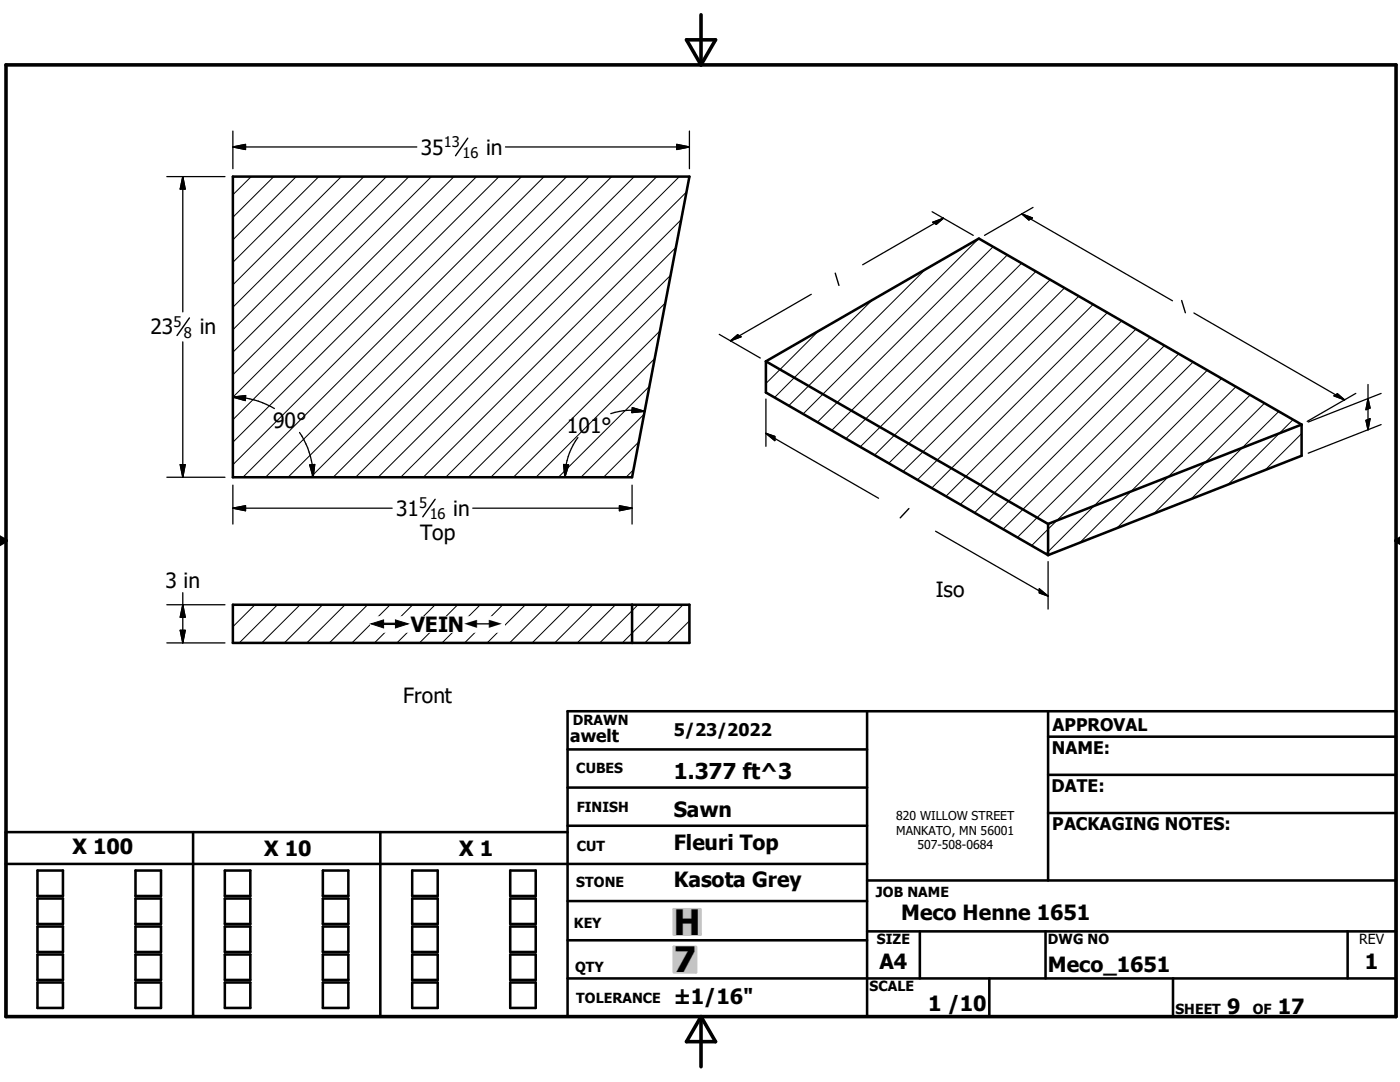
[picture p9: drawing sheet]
<svg xmlns="http://www.w3.org/2000/svg" width="279mm" height="216mm" viewBox="0 0 279 216" stroke-linecap="round" stroke-linejoin="round" font-family="sans-serif">
<g fill="none" stroke="#000" stroke-width=".51">
<path d="M46.5 35.2h91.1l-11.5 60h-79.6zM152.9 72.1l42.5-24.5 64.4 37.1M152.9 72.1v6.2l56.3 32.5M152.9 72.1l56.3 32.4M259.8 84.7v6.2l-50.6 19.9M259.8 84.7l-50.6 19.8M209.2 104.5v6.3M46.5 120.7h91.1v7.6h-91.1zM126.1 120.7v7.6M113.3 149.5h59.7M113.3 157.2h59.7M173 141.9v61"/>
<path d="M209.2 141.9v33.8M209.2 147h69.4M209.2 154.6h69.4M1.2 172.4h171.8M7.5 173.7h5.1v5.1h-5.1zM7.5 179.3h5.1v5.1h-5.1zM27 173.7h5.1v5.1h-5.1zM27 179.3h5.1v5.1h-5.1zM38.5 166v36.9M44.9 173.7h5.1v5.1h-5.1zM44.9 179.3h5.1v5.1h-5.1zM64.4 173.7h5.1v5.1h-5.1z"/>
<path d="M64.4 179.3h5.1v5.1h-5.1zM75.9 166v36.9M82.3 173.7h5.1v5.1h-5.1zM82.3 179.3h5.1v5.1h-5.1zM101.8 173.7h5.1v5.1h-5.1zM101.8 179.3h5.1v5.1h-5.1zM113.3 166h-112.1v36.9h277.4v-61h-165.3v61M113.3 179.8h59.7M113.3 164.8h59.7M173 175.7h105.6M209.2 162.2h69.4M7.5 184.9h5.1v5.1h-5.1z"/>
<path d="M7.5 190.5h5.1v5h-5.1zM7.5 196h5.1v5.1h-5.1zM27 190.5h5.1v5h-5.1zM27 196h5.1v5.1h-5.1zM27 184.9h5.1v5.1h-5.1zM44.9 190.5h5.1v5h-5.1zM44.9 196h5.1v5.1h-5.1zM44.9 184.9h5.1v5.1h-5.1zM64.4 190.5h5.1v5h-5.1zM64.4 196h5.1v5.1h-5.1zM64.4 184.9h5.1v5.1h-5.1zM82.3 190.5h5.1v5h-5.1z"/>
<path d="M82.3 196h5.1v5.1h-5.1zM82.3 184.9h5.1v5.1h-5.1zM101.8 190.5h5.1v5h-5.1zM101.8 196h5.1v5.1h-5.1zM101.8 184.9h5.1v5.1h-5.1zM113.3 187.6h59.7M113.3 195.2h165.3M173 185.8h105.6M183.6 185.8v9.4M197.4 195.2v7.7M208.7 185.8v9.4M234.1 195.2v7.7"/>
<path d="M268.9 185.8v9.4"/>
</g>
<g fill="none" stroke="#000" stroke-width=".2">
<path d="M50.1 35.2l-3.6 3.7M54.6 35.2l-8.1 8.2M59.1 35.2l-12.6 12.7M63.6 35.2l-17.1 17.2M68.1 35.2l-21.6 21.6M72.6 35.2l-26.1 26.1M77.1 35.2l-30.6 30.6M81.6 35.2l-35.1 35.1M86.1 35.2l-39.6 39.6M90.6 35.2l-44.1 44.1M95.1 35.2l-48.6 48.6M99.6 35.2l-53.1 53"/>
<path d="M104.1 35.2l-57.6 57.5M108.6 35.2l-60.1 60M113.1 35.2l-60.1 60M117.6 35.2l-60.1 60M122.1 35.2l-60.1 60M126.6 35.2l-60.1 60M131.1 35.2l-60.1 60M135.6 35.2l-60.1 60M137 38.3l-57 56.9M133.8 54.9l-40.3 40.3M134.9 49.4l-45.9 45.8M135.9 43.8l-51.4 51.4"/>
<path d="M174 59.9l-19.4 19.4M184.6 53.8l-27.2 27.1M195.3 47.7l-35 34.9M198.2 49.3l-35.1 34.9M201 50.9l-35 35M203.9 52.5l-35.1 35M206.7 54.2l-35 35M209.6 55.8l-35.1 35M212.4 57.5l-35 34.9M215.3 59.1l-35.1 35M129.6 77.1l-18.2 18.1M130.6 71.6l-23.6 23.6"/>
<path d="M131.7 66l-29.2 29.2M132.8 60.5l-34.8 34.7M163.4 66l-10.5 10.5M218.1 60.8l-35 34.9M221 62.4l-35.1 35M223.8 64l-35 35M226.7 65.7l-35.1 35M229.5 67.3l-35 35M232.4 69l-35.1 34.9M235.2 70.6l-35 35M238.1 72.3l-35.1 34.9M240.9 73.9l-35 35"/>
<path d="M243.8 75.5l-35.1 35M246.6 77.2l-31.1 31.1M249.5 78.8l-26.6 26.6M126.4 93.7l-1.5 1.5M127.5 88.2l-7.1 7M128.5 82.7l-12.6 12.5M252.4 80.5l-22.1 22M255.2 82.1l-17.5 17.5M258.1 83.7l-13 13M259.8 86.5l-7.3 7.3M50.9 120.7l-4.4 4.4M55.4 120.7l-7.7 7.6"/>
<path d="M59.9 120.7l-7.7 7.6M64.4 120.7l-7.6 7.6M68.9 120.7l-7.7 7.6M73.4 120.7l-7.7 7.6M77.9 120.7l-7.7 7.6M82.4 120.7l-7.7 7.6M86.8 120.7l-7.6 7.6M91.3 120.7l-7.6 7.6M95.8 120.7l-7.6 7.6M100.3 120.7l-7.6 7.6M104.9 120.7l-7.7 7.6M109.3 120.7l-7.6 7.6"/>
<path d="M113.8 120.7l-7.6 7.6M118.3 120.7l-7.6 7.6M122.8 120.7l-7.6 7.6M127.3 120.7l-7.6 7.6M131.8 120.7l-7.6 7.6M136.3 120.7l-7.6 7.6M137.6 123.9l-4.4 4.4"/>
</g>
<path d="M1.2 12.9h277.4v190h-277.4zM137 7.9h5.8l-2.9 5zM139.9 2.9v10M-.1 107.9h1.3M-.1 107.2l1.3 .7M1.2 107.9l-1.2 .7M278.6 107.9h.8M278.6 107.9l.8 .5M279.4 107.4l-.8 .5M139.9 202.9v10M139.9 202.9l2.9 5h-5.8z" fill="none" stroke="#000" stroke-width=".71"/>
<g fill="#c0c0c0" stroke="#c0c0c0" stroke-width=".51">
<path d="M134.5 188.9h4.4v5.1z"/>
<path d="M134.5 188.9l4.4 5.1h-4.4z"/>
<path d="M134.5 181.4h5.3v5.1z"/>
<path d="M134.5 181.4l5.3 5.1h-5.3z"/>
</g>
<g fill="none" stroke="#000" stroke-width=".25">
<path d="M33.3 35.2h11.6M36.5 35.2v27M36.5 35.2l.5 2.5h-1zM46.5 29.3l2.5-.5v1zM46.5 26.2v7.5M46.5 29.3h36.7M100.9 29.3h36.7M135.1 28.8l2.5 .5-2.5 .5zM137.6 26.2v7.5M161.9 58.7l-16.1 9.3M186 42.2l8.2 4.8M186.1 44.4l2.2-.9-1.4 1.3z"/>
<path d="M188.3 43.5l-16.1 9.3M203.9 42.7l30.1 17.3M203.9 42.7l2.1 .8-.7 .4zM206.2 41.4l-9.7 5.6M36.5 68.2v27M46.5 79.2a16 16 0 0 1 8.3 2.3M46.5 79.2l2.5-.3-.1 1zM143.5 66.7l8.2 4.7M145.8 68l1.4-1.2 .7 .4zM152.9 79.6v9.5M238.3 62.5l30 17.3M266.2 79l.7-.4 1.4 1.2z"/>
<path d="M270.6 78.5l-9.7 5.6M273 76.7v9.1M273 79.5l.4 1.9-.8 .4zM275.6 78.5l-14.5 5.7M33.3 95.2h11.6M36 92.7h1l-.5 2.5zM46.5 96.8v7.8M59.8 86.3a15.7 15.7 0 0 1 2.7 8.9M61.8 92.8l1-.1-.3 2.5zM112.5 92.7l1 .1-.8 2.4zM115.3 87.3a13.3 13.3 0 0 0-2.6 7.9M126.1 96.8v7.8"/>
<path d="M126.2 81.3l2.4 .8-2.5 .2zM128.6 82.1a13.3 13.3 0 0 0-6.7 .4M152.9 86.5l22.4 12.9M152.9 86.5l1.7 .6v.8zM272.6 83.9l.8-.3-.4 2.2zM275.6 84.7l-14.5 5.7M36.5 118.3v10M46.5 101.4h31.8M46.5 101.4l2.5-.5v1zM94.3 101.4h31.8M123.6 100.9l2.5 .5-2.5 .5zM186.7 106l22.5 12.9"/>
<path d="M207.4 117.5l1.8 1.4-1.8-.6zM209.2 112.1v9.4M33.3 128.3h11.6M33.3 120.7h11.6M36 125.8h1l-.5 2.5zM36.5 120.7l.5 2.5h-1z"/>
</g>
<g fill="#000" stroke="#000" stroke-width=".25">
<path d="M36.5 35.2l.5 2.5h-1zM46.5 29.3l2.5-.5v1zM135.1 28.8l2.5 .5-2.5 .5zM186.1 44.4l2.2-.9-1.4 1.3zM203.9 42.7l2.1 .8-.7 .4zM46.5 79.2l2.5-.3-.1 1zM145.8 68l1.4-1.2 .7 .4zM266.2 79l.7-.4 1.4 1.2zM36 92.7h1l-.5 2.5zM61.8 92.8l1-.1-.3 2.5zM112.5 92.7l1 .1-.8 2.4zM126.2 81.3l2.4 .8-2.5 .2z"/>
<path d="M152.9 86.5l1.7 .6v.8zM272.6 83.9l.8-.3-.4 2.2zM273 79.5l.4 1.9-.8 .4zM46.5 101.4l2.5-.5v1zM123.6 100.9l2.5 .5-2.5 .5zM207.4 117.5l1.8 1.4-1.8-.6zM36 125.8h1l-.5 2.5zM36.5 120.7l.5 2.5h-1z"/>
</g>
<path d="M93.4 27.6l-2.5 3.5M166.7 54.5l.7 2.4M235.8 60l.8 2.4M37.8 63.4l-2.5 3.5M86.8 99.6l-2.4 3.5M181.4 101.5l-1.7 1.8" fill="none" stroke="#000" stroke-width=".28"/>
<g fill="#fff" stroke="#fff" stroke-width=".25">
<path d="M74 123.1h26.7v3z"/>
<path d="M74 123.1l26.7 3h-26.7z"/>
</g>
<g font-size="7">
<text x="134.5" y="186.5">H</text>
<text x="134.5" y="194">7</text>
</g>
<text font-size="4.4" x="134.5" y="155.5">1.377 ft^3</text>
<g font-size="4.2">
<text x="84" y="30.9">35</text>
<text x="97" y="30.9">in</text>
<text x="30.1" y="66.7">23</text>
<text x="39.9" y="66.7">in</text>
<text x="54.5" y="85.5">90°</text>
<text x="113.2" y="86.4">101°</text>
<text x="79.1" y="102.9">31</text>
<text x="83.9" y="107.8">Top</text>
<text x="90.5" y="102.9">in</text>
<text x="33.1" y="117.4">3 in</text>
<text x="186.8" y="119.2">Iso</text>
<text x="82" y="126.1">VEIN</text>
<text x="80.5" y="140.2">Front</text>
<text x="134.4" y="163.1">Sawn</text>
<text x="14.5" y="170.5">X 100</text>
<text x="52.7" y="170.9">X 10</text>
<text x="91.7" y="170.9">X 1</text>
<text x="134.4" y="169.5">Fleuri Top</text>
<text x="134.4" y="176.9">Kasota Grey</text>
<text x="179.9" y="183.6">Meco Henne 1651</text>
<text x="175.5" y="193.3">A4</text>
<text x="209.1" y="194">Meco_1651</text>
<text x="272.4" y="193.3">1</text>
<text x="134.4" y="200.3">±1/16&quot;</text>
<text x="185.2" y="201.7">1 /10</text>
<text x="244.9" y="202.3">9</text>
<text x="255" y="202.3">17</text>
</g>
<g font-size="3.5">
<text x="113.8" y="148">awelt</text>
<text x="134.5" y="146.9">5/23/2022</text>
<text x="210.1" y="145.8">APPROVAL</text>
<text x="209.9" y="150.4">NAME:</text>
<text x="209.8" y="158.1">DATE:</text>
<text x="210" y="165.6">PACKAGING NOTES:</text>
</g>
<g font-size="3.3">
<text x="74" y="126.1">#</text>
<text x="92.7" y="126.1">#</text>
</g>
<g font-size="2.9">
<text x="88.6" y="29.3">13</text>
<text x="92.3" y="31.5">16</text>
<text x="34.6" y="65.2">5</text>
<text x="36.7" y="67.4">8</text>
<text x="83.7" y="101.4">5</text>
<text x="85.8" y="103.5">16</text>
</g>
<g font-size="2.8">
<text x="114.3" y="144.6">DRAWN</text>
<text x="115" y="154.3">CUBES</text>
<text x="115.1" y="162">FINISH</text>
<text x="115.1" y="169.8">CUT</text>
<text x="115" y="177.1">STONE</text>
<text x="174.8" y="178.9">JOB NAME</text>
<text x="114.6" y="185.3">KEY</text>
<text x="175" y="188.4">SIZE</text>
<text x="209.1" y="188.4">DWG NO</text>
<text x="271.3" y="188.4">REV</text>
<text x="114.8" y="193.9">QTY</text>
<text x="173.5" y="197.8">SCALE</text>
<text x="115" y="200.2">TOLERANCE</text>
<text x="234.6" y="202.3">SHEET</text>
<text x="250" y="202.3">OF</text>
</g>
<g font-size="2.4">
<text x="178.9" y="163.6">820 WILLOW STREET</text>
<text x="178.9" y="166.5">MANKATO, MN 56001</text>
<text x="183.1" y="169.5">507-508-0684</text>
</g>
</svg>
